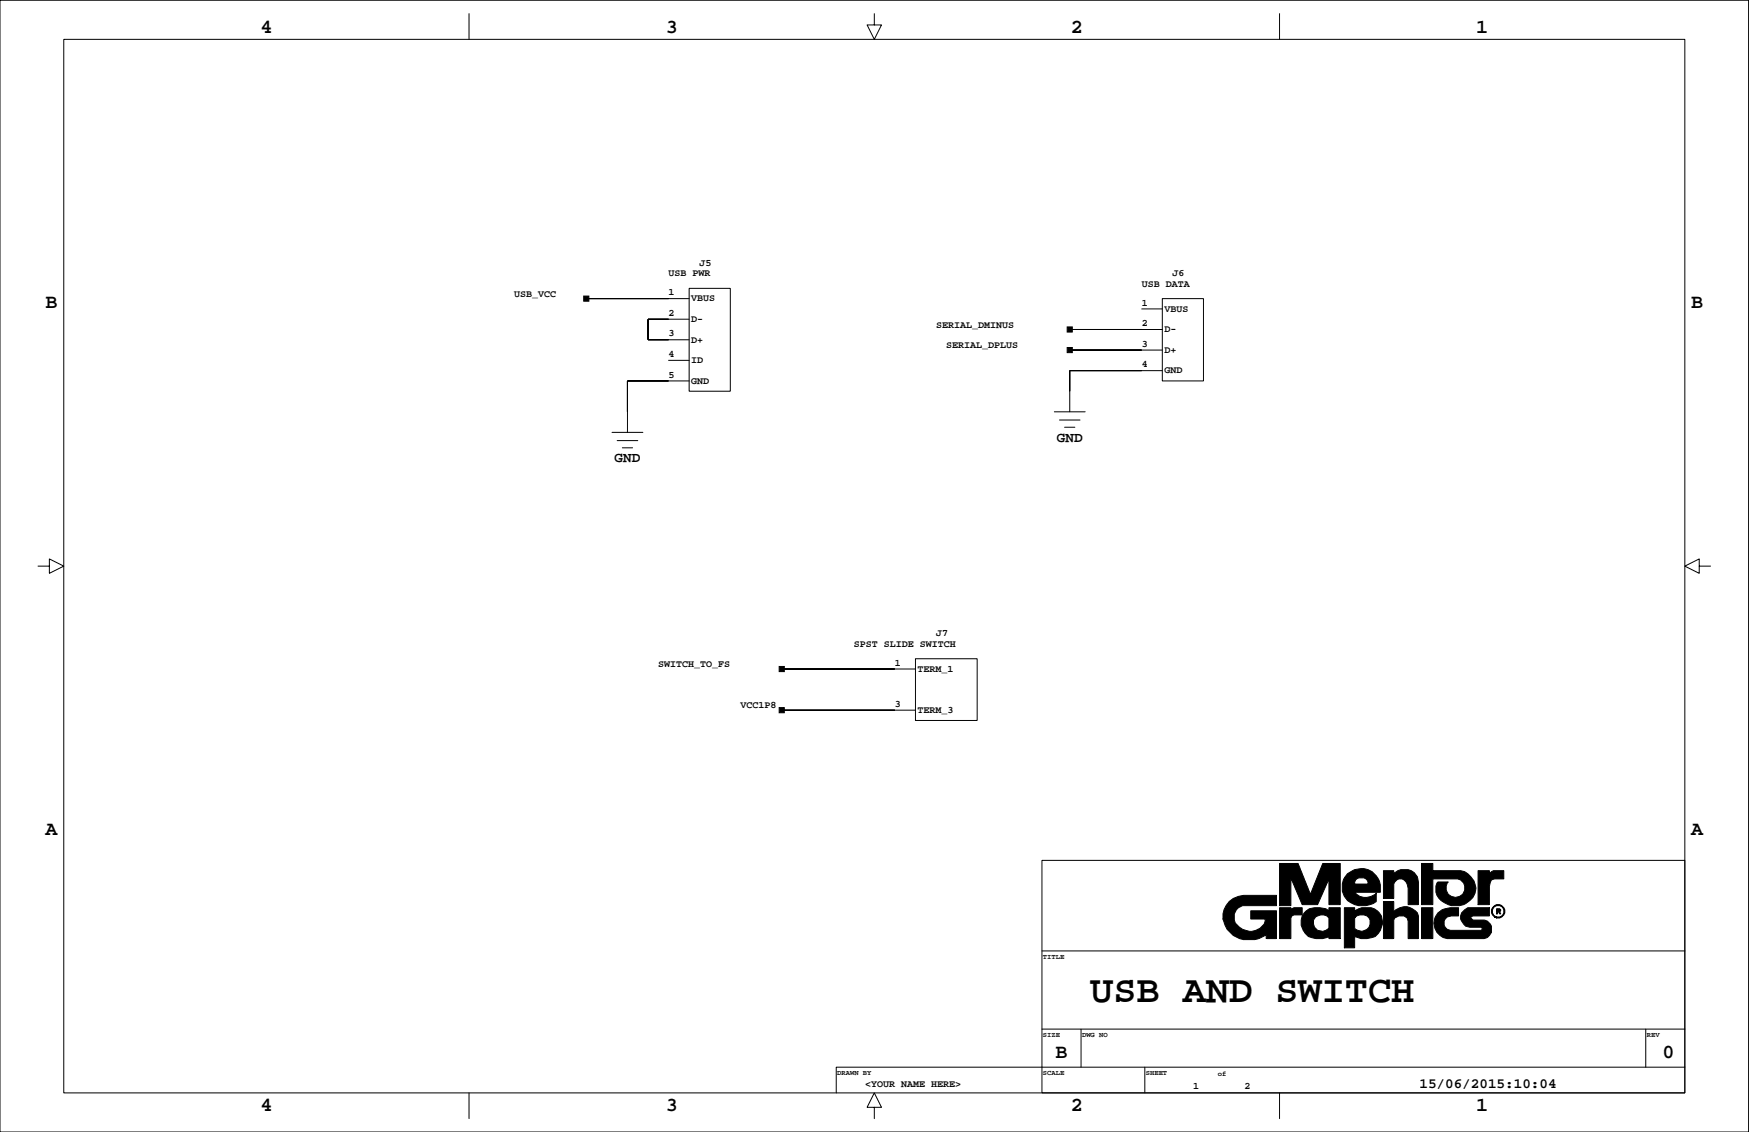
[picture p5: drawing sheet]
<svg xmlns="http://www.w3.org/2000/svg" width="432mm" height="279mm" viewBox="0 0 432 279" stroke-linecap="round" stroke-linejoin="round" font-family="sans-serif">
<g fill="none" stroke="#000" stroke-width=".25">
<path d="M0 .1h431.7v279.3h-431.7zM15.7 9.7h400.3v260.1h-400.3zM115.8 3.4v6.3M215.9 3.4v2.8h1.7l-1.7 3.5-1.8-3.5h1.8M315.9 3.4v6.3M144.7 73.7h25.4M170.1 71.2h10.2v25.4h-10.2zM170.1 78.8h-10.1v5.1h10.1M281.9 76.2h5.1M287 73.7h10.1v20.3h-10.1zM165.1 88.9h5M170.1 94h-15.2v12.7"/>
<path d="M264.1 81.3h22.9M264.1 86.4h22.9M287 91.5h-22.9v10.1M151.1 106.7h7.6M152.4 108.8h5M153.6 110.5h2.6M260.3 101.6h7.6M261.6 103.7h5M262.8 105.4h2.6M9.4 139.7h2.8v-1.7l3.5 1.7-3.5 1.8v-1.8M419.5 139.7v-1.7l-3.5 1.7 3.5 1.8v-1.8h2.8M193 165.1h33"/>
<path d="M193 175.3h33M226 162.6h15.2v15.2h-15.2zM257.2 212.4h158.8v57.4h-158.8zM257.2 234.7h158.8M257.2 254h158.8M266.9 254v9.4M406.3 254v9.4M115.8 269.8v6.3M215.9 273.3h1.7l-1.7-3.5-1.8 3.5h1.8v2.8M282.6 263.4v6.4M315.9 269.8v6.3M416 263.4h-209.5v6.4"/>
</g>
<g fill="#000" stroke="#000" stroke-width=".25">
<path d="M144.1 73.1h1.3v1.2h-1.3z" fill-rule="evenodd"/>
<path d="M160 78.8v5.1z" fill-rule="evenodd"/>
<path d="M160 78.8h5.1z" fill-rule="evenodd"/>
<path d="M144.7 73.7h20.4z" fill-rule="evenodd"/>
<path d="M154.9 94v7.6z" fill-rule="evenodd"/>
<path d="M154.9 94h10.2z" fill-rule="evenodd"/>
<path d="M160 83.9h5.1z" fill-rule="evenodd"/>
<path d="M263.5 85.8h1.2v1.2h-1.2z" fill-rule="evenodd"/>
<path d="M263.5 80.7h1.2v1.3h-1.2z" fill-rule="evenodd"/>
<path d="M264.1 91.5v5.1z" fill-rule="evenodd"/>
<path d="M264.1 91.5h17.8z" fill-rule="evenodd"/>
<path d="M264.1 86.4h17.8z" fill-rule="evenodd"/>
<path d="M264.1 81.3h17.8z" fill-rule="evenodd"/>
<path d="M192.4 174.6h1.2v1.3h-1.2z" fill-rule="evenodd"/>
<path d="M192.4 164.5h1.2v1.3h-1.2z" fill-rule="evenodd"/>
<path d="M193 175.3h27.9z" fill-rule="evenodd"/>
<path d="M193 165.1h27.9z" fill-rule="evenodd"/>
<path d="M303.5 222.5l1-.7 2.5-.8h8.1v2.5h-8.3a2.95 2.95 0 0 0-2.2 2.5 2.95 2.95 0 0 0 1.4 2.9 3.9 3.9 0 0 0 6.3-1.6v-.5h-3.5v-2h6.3v6.9h-2.5v-1.1a6.7 6.7 0 0 1-10.7-3.8 5.3 5.3 0 0 1 1.6-4.3z" fill-rule="evenodd"/>
<path d="M315.9 224h2.8v.5l.8-.5h2v1.8h-2l-.5 .3-.3 .5v5.1h-2.8z" fill-rule="evenodd"/>
<path d="M315.9 213.1h4.6l3 7.6 3.1-7.6h4.3v10.2h-2.8v-6.4l-2.8 6.4h-3.8l-2.8-6.6v6.8h-2.8z" fill-rule="evenodd"/>
<path d="M322 225.3a3.7 3.7 0 0 1 3.8-1.3l1.5 .3 .8 .5v-.8h2.8v7.7h-2.8v-5.1a2.32 2.32 0 0 0-3.8 .5 2.16 2.16 0 0 0 .7 2.3 2.16 2.16 0 0 0 2.3 .2l.8-.5v2.1a5.7 5.7 0 0 1-5.1 0 4.1 4.1 0 0 1-1-5.9z" fill-rule="evenodd"/>
<path d="M331.9 224h2.5v5.1a2.16 2.16 0 0 0 3.2 .2 2.16 2.16 0 0 0-.1-3.2 2.45 2.45 0 0 0-3.1 .5v-1.8a4.4 4.4 0 0 1 6.6 1.3 4.4 4.4 0 0 1-1.5 5.1 6.4 6.4 0 0 1-5.1 0v2.7h-2.5z" fill-rule="evenodd"/>
<path d="M332.7 215.7a4.9 4.9 0 0 1 5.7-.7 4.9 4.9 0 0 1 2.4 5.2h-6.4v-2h3.3a1.36 1.36 0 0 0-1-1.5h-1.2l-.8 .5-.3 .5v2.5a3.7 3.7 0 0 0 5.4 .3v2a5.5 5.5 0 0 1-7.9-1.3 4.8 4.8 0 0 1 .8-5.5z" fill-rule="evenodd"/>
<path d="M341.6 222.5h2.5v2.6a3.6 3.6 0 0 1 6.1 1v5.6h-2.6v-4.4l-.2-.7-.8-.5h-1.2l-1.1 .5-.2 .5v4.6h-2.5z" fill-rule="evenodd"/>
<path d="M341.6 214.9h2.5v.8a3.5 3.5 0 0 1 3.7-1 3.5 3.5 0 0 1 2.4 3v5.6h-2.6v-4.1a2.16 2.16 0 0 0-2.2-2.3l-.8 .5-.5 .8v3.6h-2.5z" fill-rule="evenodd"/>
<path d="M350.9 213.1h2.8v1.8h6.9a5.1 5.1 0 0 1 3.8 4.3 5.1 5.1 0 0 1-3.7 4.3 5.1 5.1 0 0 1-5.4-1.7 3.3 3.3 0 0 1-.3-4.1h2.6a2.31 2.31 0 0 0 .5 3.5 2.31 2.31 0 0 0 3.4-1.2 2.31 2.31 0 0 0-1.7-3.1h-6.1v6.4h-2.8z" fill-rule="evenodd"/>
<path d="M350.9 224h2.8v7.7h-2.8z" fill-rule="evenodd"/>
<path d="M364.9 214.9h2.8v.8l1-.8h2.6v2h-2.3l-.8 .3-.2 .5-.3 1v4.6h-2.8z" fill-rule="evenodd"/>
<path d="M355 225.3a6.1 6.1 0 0 1 5.1-1.3v2.1h-1.8a1.78 1.78 0 0 0-1.8 1.6 1.78 1.78 0 0 0 1.6 1.9h7.6l.2-.2-.2-.5h-2.8a2.46 2.46 0 0 1-2.3-2.2 2.46 2.46 0 0 1 1.8-2.7h5.3v2.1h-4.1l-.5 .2v.3l.5 .5h2.8l.8 .2 1 1.3v1.5l-.5 .8-.5 .5-.8 .3h-9.1a3.8 3.8 0 0 1-2.3-6.4z" fill-rule="evenodd"/>
<path d="M369.5 224.3h.7l.3 .2-.3 .6 .3 .5h-.3l-.2-.5h-.3v.5h-.2v-.8h.7v-.3h-.5v.3h-.2z" fill-rule="evenodd"/>
<path d="M369 223.5a1.67 1.67 0 0 1 2.6 1.4 1.67 1.67 0 0 1-2.6 1.4h1.2a1.45 1.45 0 0 0 .9-2.2 1.45 1.45 0 0 0-2.4 0 1.45 1.45 0 0 0 .8 2.2 1.4 1.4 0 0 1-1.2-.8 1.4 1.4 0 0 1 .2-1.5z" fill-rule="evenodd"/>
</g>
<text font-size="9.5" x="269.2" y="247.2">USB AND SWITCH</text>
<g font-size="4.9">
<text x="64.3" y="8.1">4</text>
<text x="164.3" y="8.1">3</text>
<text x="264.4" y="8.1">2</text>
<text x="364.4" y="8.1">1</text>
<text x="11.2" y="76.1">B</text>
<text x="417.5" y="76.1">B</text>
<text x="11.2" y="206.1">A</text>
<text x="417.5" y="206.1">A</text>
<text x="260.6" y="261.2">B</text>
<text x="410.4" y="261.2">0</text>
<text x="64.3" y="274.2">4</text>
<text x="164.3" y="274.2">3</text>
<text x="264.4" y="274.2">2</text>
<text x="364.4" y="274.2">1</text>
</g>
<g font-size="3.5">
<text x="260.9" y="109">GND</text>
<text x="151.7" y="114.1">GND</text>
<text x="350.4" y="268.6">15/06/2015:10:04</text>
</g>
<g font-size="2.5">
<text x="172.7" y="65.6">J5</text>
<text x="165.1" y="68.2">USB PWR</text>
<text x="281.9" y="70.7">USB DATA</text>
<text x="289.5" y="68.2">J6</text>
<text x="127" y="73.3">USB_VCC</text>
<text x="165.1" y="78">2</text>
<text x="165.1" y="72.9">1</text>
<text x="170.6" y="74.4">VBUS</text>
<text x="281.9" y="75.4">1</text>
<text x="287.5" y="76.9">VBUS</text>
<text x="165.1" y="83.1">3</text>
<text x="170.6" y="79.5">D-</text>
<text x="231.1" y="80.9">SERIAL_DMINUS</text>
<text x="281.9" y="80.5">2</text>
<text x="287.5" y="82">D-</text>
<text x="165.1" y="88.1">4</text>
<text x="170.6" y="84.6">D+</text>
<text x="170.6" y="89.6">ID</text>
<text x="233.6" y="86">SERIAL_DPLUS</text>
<text x="281.9" y="85.6">3</text>
<text x="287.5" y="87.1">D+</text>
<text x="165.1" y="93.2">5</text>
<text x="170.6" y="94.7">GND</text>
<text x="281.9" y="90.7">4</text>
<text x="287.5" y="92.2">GND</text>
<text x="210.8" y="159.6">SPST SLIDE SWITCH</text>
<text x="231.1" y="157.1">J7</text>
<text x="162.5" y="164.7">SWITCH_TO_FS</text>
<text x="220.9" y="164.3">1</text>
<text x="226.5" y="165.8">TERM_1</text>
<text x="182.8" y="174.8">VCC1P8</text>
<text x="220.9" y="174.5">3</text>
<text x="226.5" y="176">TERM_3</text>
<text x="213.6" y="268.3">&lt;YOUR NAME HERE&gt;</text>
<text x="294.6" y="268.8">1</text>
<text x="307.3" y="268.8">2</text>
</g>
<g font-size="1.8">
<text x="257.5" y="236.7">TITLE</text>
<text x="257.5" y="256">SIZE</text>
<text x="267.1" y="256">DWG NO</text>
<text x="406.6" y="256">REV</text>
<text x="206.7" y="265.4">DRAWN BY</text>
<text x="257.5" y="265.4">SCALE</text>
<text x="282.9" y="265.4">SHEET</text>
<text x="300.7" y="265.6">of</text>
</g>
</svg>
